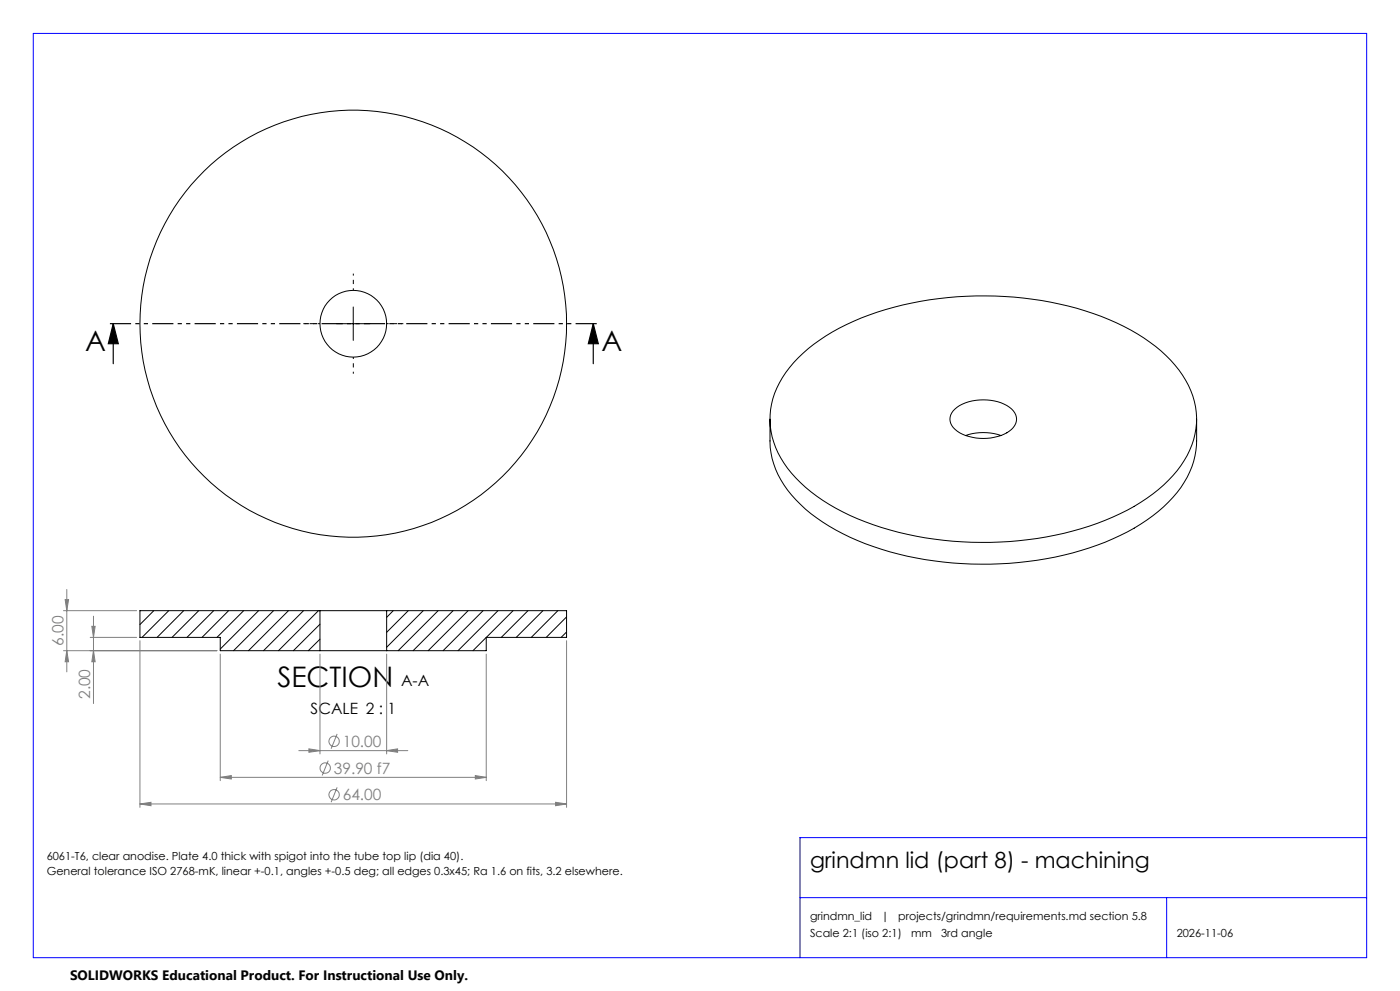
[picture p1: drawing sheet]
<svg xmlns="http://www.w3.org/2000/svg" width="420mm" height="297mm" viewBox="0 0 420 297" stroke-linecap="round" stroke-linejoin="round" font-family="sans-serif">
<g fill="none" stroke="#000" stroke-width=".3">
<path d="M101 97h10M106 92v10M239.4 107.3a63.1 63.1 0 0 1 28.8-15.2 105.5 105.5 0 0 1 62.2 2.7 52.7 52.7 0 0 1 23.3 16.1 23.2 23.2 0 0 1-.6 30.2 56 56 0 0 1-26.3 16.6 104.5 104.5 0 0 1-69.6-2.2 49.4 49.4 0 0 1-22-16.7 23.1 23.1 0 0 1 1.7-28.6zM231 125.6v6.5a25.9 25.9 0 0 0 9.2 19.1 65.5 65.5 0 0 0 29.3 14.8 105.7 105.7 0 0 0 62.1-3.5 51.7 51.7 0 0 0 22.7-16.4 24.4 24.4 0 0 0 4.7-14v-6.5M286 123.1a13.4 13.4 0 0 1 12.3-2.9 7.7 7.7 0 0 1 6.6 4.8 4.7 4.7 0 0 1-2.9 4.7 14.9 14.9 0 0 1-15.5-1 3.8 3.8 0 0 1-.5-5.6zM289.7 130.5a16.3 16.3 0 0 1 10.6 0M46.1 183l-4.1 4.2M50.6 183l-8 8M55.1 183l-8 8M59.6 183l-8 8M64.1 183l-8 8M68.6 183l-8 8"/>
<path d="M73.1 183l-8 8M77.6 183l-11.5 11.5M82.1 183l-12 12M86.5 183l-12 12M91.1 183l-12 12M95.5 183l-12 12M96 183h20M96 195h20M96 187.1l-8 7.9M96 191.6l-3.5 3.4M96 183h-54v8h24.1v4h29.9M96 183v12"/>
<path d="M116 183v12M116 183h54v8h-24.1M118 183l-2 2M122.5 183l-6.5 6.5M127 183l-11 11M131.4 183l-11.9 12M135.9 183l-12 12M140.4 183l-12 12M144.9 183l-12 12M145.9 191l-4 4M145.9 191v4h-29.9M149.4 183l-12 12"/>
<path d="M153.9 183l-8 8M158.4 183l-8 8M162.9 183l-8 8M167.4 183l-8 8M170 184.9l-6.1 6.1M170 189.4l-1.7 1.6"/>
<circle cx="106" cy="97" r="64"/>
<circle cx="106" cy="97" r="10"/>
</g>
<g fill="none" stroke="#808080" stroke-width=".3">
<path d="M19.5 179.7h1.1l-.6 3.3zM20 176.7v24.7M19 195h46.1M19 183h22M20 195l.6 3.3h-1.1zM27.1 191h13.9M27.6 187.7h.9l-.5 3.3zM28 195l.5 3.3h-.9zM28 184.7v26.2M42 192v50M66.1 196v38M96 196v30"/>
<path d="M116 196v30M145.9 196v38M170 192v50M101.1 220l-1.8 4.4M66.1 233l3.3-.6v1.1zM66.1 233h79.8M89.6 225h32.7M92.7 224.4l3.3 .6-3.3 .5zM98.5 228l-1.8 4.4M101.1 236l-1.8 4.4M116 225l3.3-.6v1.1zM142.6 232.4l3.3 .6-3.3 .5z"/>
<path d="M42 240.9l3.3-.5v1.1zM42 240.9h128M166.7 240.4l3.3 .5-3.3 .6z"/>
<circle cx="97.6" cy="230.2" r="1.55"/>
<circle cx="100.2" cy="222.2" r="1.56"/>
<circle cx="100.2" cy="238.2" r="1.55"/>
</g>
<path d="M34 97l1.5 6h-3zM34 97v12M178 97l1.5 6h-3zM178 97v12" fill="none" stroke="#000" stroke-width=".35"/>
<path d="M96 97h-5M106 87v-5M116 97h5M106 107v5" fill="none" stroke="#000" stroke-width=".3" stroke-dasharray="15.2 1.3 1.3 1.3" stroke-dashoffset="14.6" stroke-linecap="butt"/>
<path d="M180 97h-148" fill="none" stroke="#000" stroke-width=".35" stroke-dasharray="6.3 1.3 1.3 1.3 1.3 1.3" stroke-dashoffset="-1" stroke-linecap="butt"/>
<path d="M10 10h400v277h-400zM410 251h-170v36M240 269h170M350 269v18" fill="none" stroke="#00f" stroke-width=".3"/>
<path d="M178 97l1.5 6h-3zM34 97l1.5 6h-3z" fill="#000"/>
<g fill="#808080">
<path d="M42 240.9l3.3-.5v1.1zM166.7 240.4l3.3 .5-3.3 .6zM66.1 233l3.3-.6v1.1zM142.6 232.4l3.3 .6-3.3 .5zM92.7 224.4l3.3 .6-3.3 .5zM116 225l3.3-.6v1.1z"/>
<path d="M28 195l.5 3.3h-.9zM27.6 187.7h.9l-.5 3.3zM20 195l.6 3.3h-1.1zM19.5 179.7h1.1l-.6 3.3z"/>
</g>
<g font-size="8.5">
<text x="25.6" y="105.2">A</text>
<text x="180.4" y="105.2">A</text>
<text x="83.2" y="205.7">SECTION</text>
</g>
<text font-size="6.7" x="243" y="260">grindmn lid (part 8) - machining</text>
<g font-size="4.7" fill="#808080">
<text x="19" y="193.5" transform="rotate(-90 19 193.5)">6.00</text>
<text x="27" y="209.5" transform="rotate(-90 27 209.5)">2.00</text>
<text x="102.8" y="223.9">10.00</text>
<text x="100.1" y="231.9">39.90 f7</text>
<text x="102.8" y="239.9">64.00</text>
</g>
<g font-size="4.7">
<text x="120.3" y="205.7">A-A</text>
<text x="93.2" y="213.9">SCALE 2 : 1</text>
</g>
<text font-size="4.1" x="21" y="293.7">SOLIDWORKS Educational Product. For Instructional Use Only.</text>
<g font-size="3.3">
<text x="14" y="257.8">6061-T6, clear anodise. Plate 4.0 thick with spigot into the tube top lip (dia 40).</text>
<text x="14" y="262.3">General tolerance ISO 2768-mK, linear +-0.1, angles +-0.5 deg; all edges 0.3x45; Ra 1.6 on fits, 3.2 elsewhere.</text>
<text x="243" y="275.8">grindmn_lid</text>
<text x="264.4" y="275.8">|</text>
<text x="269.5" y="275.8">projects/grindmn/requirements.md section 5.8</text>
<text x="243" y="280.8">Scale 2:1 (iso 2:1)</text>
<text x="273.3" y="280.8">mm</text>
<text x="282.3" y="280.8">3rd angle</text>
<text x="353" y="280.8">2026-11-06</text>
</g>
</svg>
